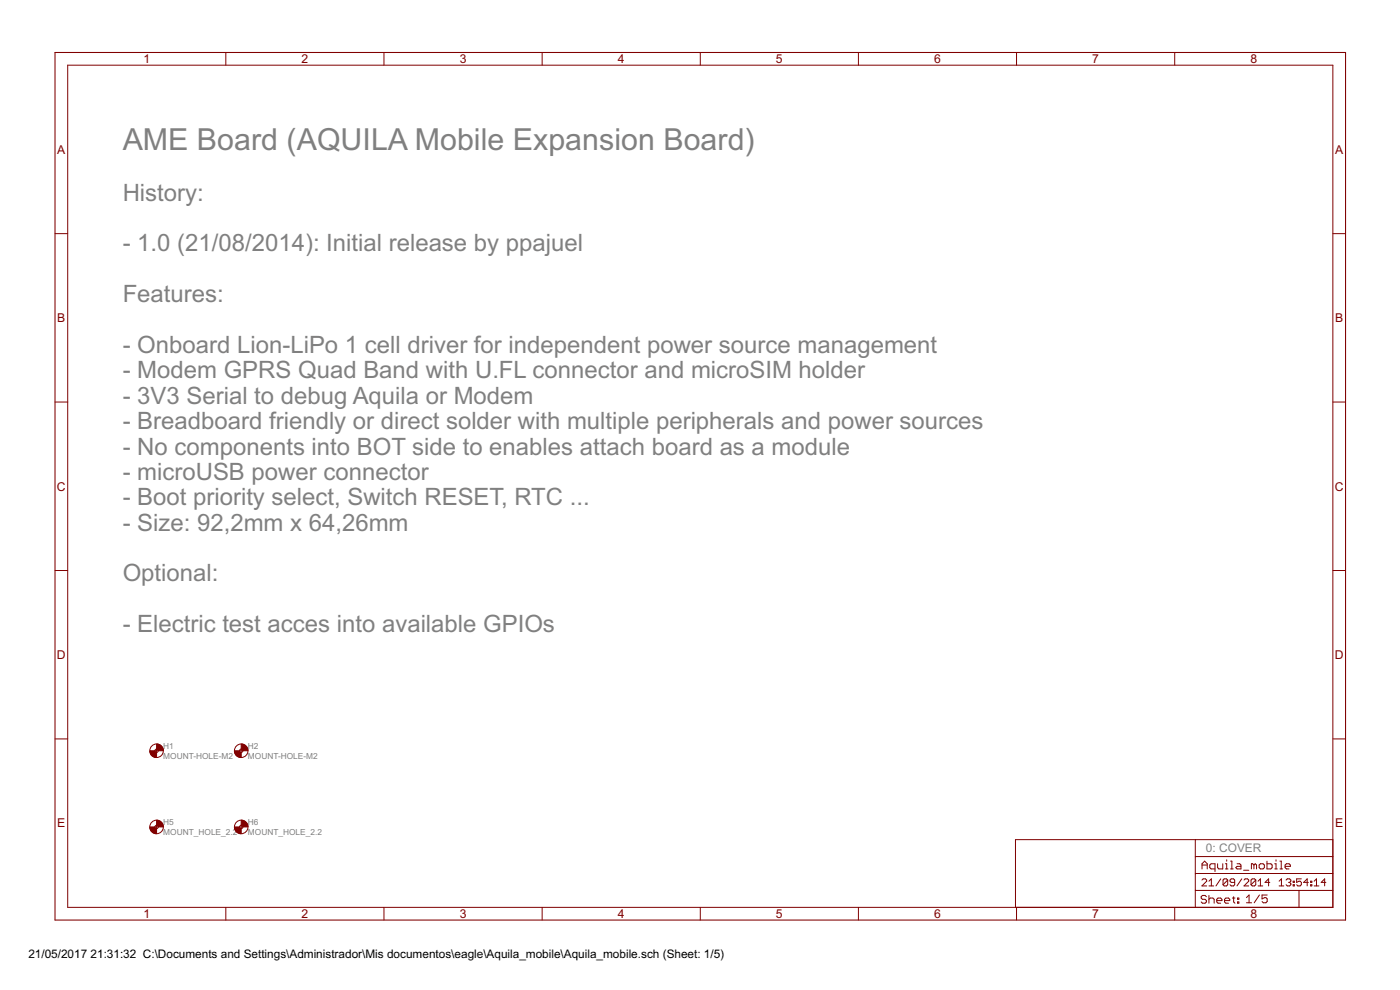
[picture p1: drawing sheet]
<svg xmlns="http://www.w3.org/2000/svg" width="420mm" height="297mm" viewBox="0 0 420 297" stroke-linecap="round" stroke-linejoin="round" font-family="sans-serif">
<g fill="none" stroke="#800000" stroke-width=".3">
<path d="M20.3 19.6h379.7v252.6h-379.7zM67.8 15.7v3.9M115.2 15.7v3.9M162.7 15.7v3.9M210.2 15.7v3.9M257.6 15.7v3.9M305.1 15.7v3.9M352.6 15.7v3.9M16.5 70.1h3.8M400 70.1h3.8M16.5 120.6h3.8M400 120.6h3.8"/>
<path d="M16.5 171.2h3.8M400 171.2h3.8M16.5 221.7h3.8M46.5 225.3h1M47 224.7v1.1M71.9 225.3h1M72.4 224.7v1.1M400 221.7h3.8M46.5 248.1h1M47 247.6v1M71.9 248.1h1M72.4 247.6v1"/>
<path d="M358.7 251.9v20.3M358.7 257h41.3M360.7 259.5h1.6M365.4 259.2v1.1l.4 .4h1.2v-1.5M367.7 259.2h.5v1.5M368.2 258v.4M369.3 258.4h.4v2.3M371.3 259.2h.7l.4 .3v1.2h-1.1l-.4-.4 .4-.4h1.1M376.3 259.5l-.4-.3h-.3v1.5M376.3 259.5v1.2M376.3 259.5l.4-.3 .4 .3v1.2M378.3 259.2h.8l.4 .3v.8l-.4 .4h-.8l-.4-.4v-.8z"/>
<path d="M380.2 258.4v2.3h1.2l.4-.4v-.8l-.4-.3h-1.2M382.6 259.2h.3v1.5M382.9 258v.4M384.1 258.4h.4v2.3M385.7 259.9h1.5v-.4l-.3-.3h-.8l-.4 .3v.8l.4 .4h.8M400 251.9h-95.2v20.3M67.8 272.2v3.9M115.2 272.2v3.9M162.7 272.2v3.9M210.2 272.2v3.9M257.6 272.2v3.9M305.1 272.2v3.9"/>
<path d="M352.6 272.2v3.9M358.7 267.2h41.3M358.7 262.1h41.3M360.7 264.1l.4-.4h.7l.3 .4v.3l-1.4 1.4h1.4M360.7 260.7v-1.5l.8-.8 .8 .8v1.5M362.1 269l-.4-.3h-.8l-.4 .3v.5l.4 .3h.8l.4 .4v.4l-.4 .4h-.8l-.4-.4M362.8 269.8l.4-.3h.8l.4 .3v1.2M362.8 268.7v2.3M362.8 265.8h1.4M362.8 264.4l.7-.7v2.1M364.6 260.7h-1.1l-.4-.4v-.8l.4-.3h1.1v2.3M365.2 270.2h1.5v-.4l-.4-.3h-.8l-.3 .3v.8l.3 .4h.8"/>
<path d="M366.4 263.7l-1.5 2.1M367.5 270.2h1.6v-.4l-.4-.3h-.8l-.4 .3v.8l.4 .4h.8M367.7 260.7h.8M368.4 264.1v1.4l-.3 .3h-.7l-.3-.3M368.4 264.1l-.3-.4h-.7l-.3 .4v1.4M368.4 264.1l-1.3 1.4M369.3 260.7h.8M369.8 269.5h.8M370.2 269v1.6l.4 .4M370.5 264.8h-1l-.4-.4v-.3l.4-.4h.7l.3 .4v1.4l-.3 .3h-.7l-.4-.3M371.4 269.5h.4v.3h-.4zM371.4 270.6h.4v.4h-.4z"/>
<path d="M372.7 263.7l-1.5 2.1M373.2 261.1h1.6M373.4 264.1l.3-.4h.7l.4 .4v.3l-1.4 1.4h1.4M374.1 269.3l.8-.8v2.4M374.1 270.9h1.5M376.9 264.1v1.4l-.4 .3h-.7l-.3-.3M376.9 264.1l-.4-.4h-.7l-.3 .4v1.4M376.9 264.1l-1.4 1.4M377.6 265.8h1.4M377.6 264.4l.7-.7v2.1M378 268.5l-1.6 2.4M380.3 268.5h-1.5v1.2l.7-.4h.4l.4 .4v.8l-.4 .4h-.8l-.3-.4"/>
<path d="M381.1 264.8h-1.4l1-1.1v2.1M382.6 260.7h.7M383.9 265.8h1.4M383.9 264.4l.7-.7v2.1M384.1 260.7h.8M386 264.1l.3-.4h.7l.4 .4v.3l-.4 .4M386.7 264.8h.3M387 264.8l.4 .3v.4l-.4 .3h-.7l-.3-.3M388.1 265.5h.4v.3h-.4zM388.1 264.4h.4v.4h-.4zM389.8 267.2v5M390.5 263.7h-1.4v1.1l.7-.4h.4l.3 .4v.7l-.3 .3h-.7l-.4-.3"/>
<path d="M392.7 264.8h-1.5l1.1-1.1v2.1M393.3 265.5h.4v.3h-.4zM393.3 264.4h.4v.4h-.4zM394.4 265.8h1.4M394.4 264.4l.7-.7v2.1M397.9 264.8h-1.4l1.1-1.1v2.1"/>
<circle cx="47" cy="225.3" r="2.03"/>
<circle cx="47" cy="225.3" r=".51"/>
<circle cx="72.4" cy="225.3" r="2.03"/>
<circle cx="72.4" cy="225.3" r=".51"/>
<circle cx="47" cy="248.1" r="2.03"/>
<circle cx="47" cy="248.1" r=".51"/>
<circle cx="72.4" cy="248.1" r="2.03"/>
<circle cx="72.4" cy="248.1" r=".51"/>
</g>
<path d="M16.5 15.7h387.3v260.4h-387.3z" fill="none" stroke="#800000" stroke-width=".32"/>
<g fill="#800000" stroke="#800000" stroke-width=".3">
<path d="M47 223.2a2.04 2.04 0 0 1 2 2.1h-1.5l-.5-.6z" fill-rule="evenodd"/>
<path d="M45 225.3h1.5l.1 .3 .4 .2v1.5a2 2 0 0 1-2-2z" fill-rule="evenodd"/>
<path d="M47 246.1a2.04 2.04 0 0 1 2 2h-1.5l-.5-.5z" fill-rule="evenodd"/>
<path d="M45 248.1h1.5l.5 .5v1.5a2 2 0 0 1-2-2z" fill-rule="evenodd"/>
<path d="M72.4 246.1a2.04 2.04 0 0 1 2 2h-1.5l-.5-.5z" fill-rule="evenodd"/>
<path d="M70.4 248.1h1.5l.5 .5v1.5a1.97 1.97 0 0 1-2-2z" fill-rule="evenodd"/>
<path d="M72.4 223.2a2.04 2.04 0 0 1 2 2.1h-1.5l-.5-.6z" fill-rule="evenodd"/>
<path d="M70.4 225.3h1.5l.1 .3 .4 .2v1.5a1.97 1.97 0 0 1-2-2z" fill-rule="evenodd"/>
</g>
<text font-size="10.2" fill="#808080" x="36.8" y="45">AME Board (AQUILA Mobile Expansion Board)</text>
<g font-size="8" fill="#808080">
<text x="36.8" y="60.2">History:</text>
<text x="36.8" y="75.4">- 1.0 (21/08/2014): Initial release by ppajuel</text>
<text x="36.8" y="90.7">Features:</text>
<text x="36.8" y="105.9">- Onboard Lion-LiPo 1 cell driver for independent power source management</text>
<text x="36.8" y="113.5">- Modem GPRS Quad Band with U.FL connector and microSIM holder</text>
<text x="36.8" y="121.1">- 3V3 Serial to debug Aquila or Modem</text>
<text x="36.8" y="128.8">- Breadboard friendly or direct solder with multiple peripherals and power sources</text>
<text x="36.8" y="136.4">- No components into BOT side to enables attach board as a module</text>
<text x="36.8" y="144">- microUSB power connector</text>
<text x="36.8" y="151.6">- Boot priority select, Switch RESET, RTC ...</text>
<text x="36.8" y="159.2">- Size: 92,2mm x 64,26mm</text>
<text x="36.8" y="174.5">Optional:</text>
<text x="36.8" y="189.7">- Electric test acces into available GPIOs</text>
</g>
<g font-size="4.1" fill="#800000">
<text x="43" y="18.9">1</text>
<text x="90.5" y="18.9">2</text>
<text x="138" y="18.9">3</text>
<text x="185.4" y="18.9">4</text>
<text x="232.9" y="18.9">5</text>
<text x="280.3" y="18.9">6</text>
<text x="327.8" y="18.9">7</text>
<text x="375.3" y="18.9">8</text>
<text x="17.2" y="46.1">A</text>
<text x="400.7" y="46.1">A</text>
<text x="17.2" y="96.7">B</text>
<text x="400.7" y="96.7">B</text>
<text x="17.1" y="147.2">C</text>
<text x="400.6" y="147.2">C</text>
<text x="17.1" y="197.7">D</text>
<text x="400.6" y="197.7">D</text>
<text x="17.2" y="248.3">E</text>
<text x="400.7" y="248.3">E</text>
<text x="43" y="275.4">1</text>
<text x="90.5" y="275.4">2</text>
<text x="138" y="275.4">3</text>
<text x="185.4" y="275.4">4</text>
<text x="232.9" y="275.4">5</text>
<text x="280.3" y="275.4">6</text>
<text x="327.8" y="275.4">7</text>
<text x="375.3" y="275.4">8</text>
</g>
<text font-size="4" fill="#808080" x="361.9" y="255.7">0: COVER</text>
<g font-size="4">
<text x="8.5" y="287.5">21/05/2017</text>
<text x="27.2" y="287.5">21:31:32 C:\Documents and Settings\Administrador\Mis documentos\eagle\Aquila_mobile\Aquila_mobile.sch (Sheet: 1/5)</text>
</g>
<g font-size="2.8" fill="#808080">
<text x="49" y="227.7">MOUNT-HOLE-M2</text>
<text x="49" y="224.7">H1</text>
<text x="74.4" y="227.7">MOUNT-HOLE-M2</text>
<text x="74.4" y="224.7">H2</text>
<text x="49" y="250.6">MOUNT_HOLE_2.2</text>
<text x="49" y="247.5">H5</text>
<text x="74.4" y="250.6">MOUNT_HOLE_2.2</text>
<text x="74.4" y="247.5">H6</text>
</g>
</svg>
